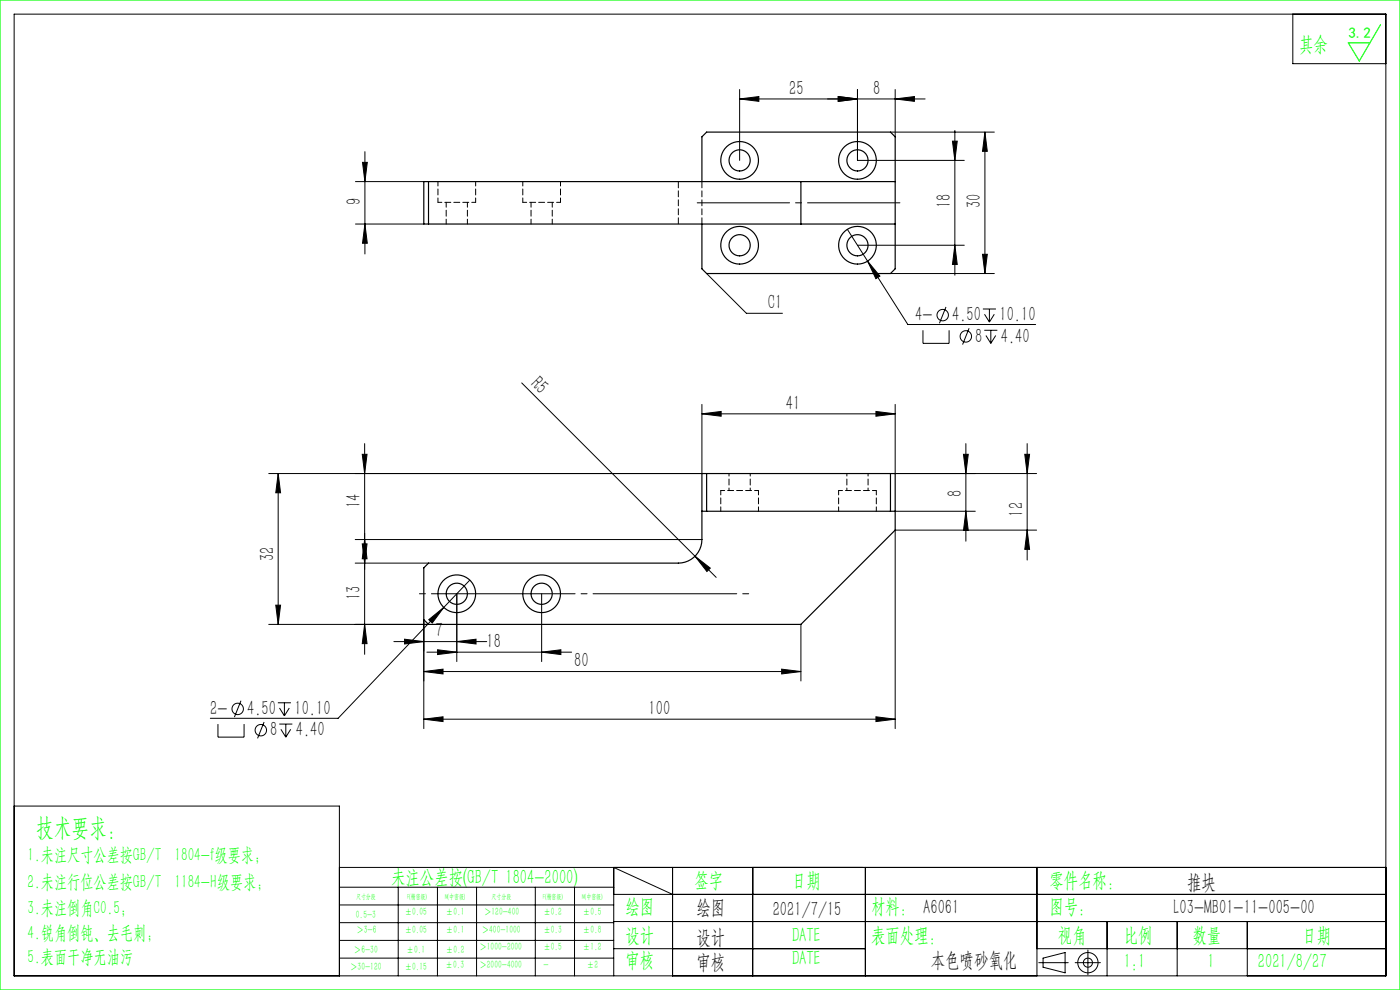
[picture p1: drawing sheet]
<svg xmlns="http://www.w3.org/2000/svg" width="297mm" height="210mm" viewBox="0 0 297 210" stroke-linecap="round" stroke-linejoin="round" font-family="sans-serif">
<g fill="none" stroke="#000" stroke-width=".21">
<path d="M3 3h291v204h-291zM156.9 19v15M181.9 19v15h22.7M189.9 19v10M274.3 3v10.5h19.7M75.4 38.5h14.5M76.9 34.4h1l-.5 4.1zM77.4 32.2v21.7M156.9 21l4.1-.5v1zM156.9 21h39.4M177.8 20.5l4.1 .5-4.1 .5zM188.9 28h22"/>
<path d="M189.9 21l4.1-.5v1zM202.1 29.9h1l-.5 4.1zM202.6 27.7v30.7M208.9 28v30M208.9 28l.5 4.1h-1zM75.4 47.5h14.5M77.4 47.5l.5 4.1h-1zM149.9 58l8.4 8.5h7.7M179.8 48.6l12.8 20.2h27.1M181.9 52h22.7M184.1 55.4l2.6 3.2-.9 .5zM188.9 58h22"/>
<path d="M202.6 52l.5 4.1h-1zM208.4 53.9h1l-.5 4.1zM195.8 70.1v2.7h5.5v-2.7M200.7 65.1l-1.4 3.5M205.6 69.6l-1.4 3.5M208.5 65.5h2.8M208.8 70.1h2.8M208.9 66.7l1 1.6M209.2 71.2l1 1.6M209.9 65.5v2.8M210.2 70.1v2.7M210.9 66.7l-1 1.6"/>
<path d="M211.2 71.2l-1 1.6M76.8 96.4h1.1l-.5 4zM77.4 94.1v44.7M110.7 81.2l41.2 41.3M148.9 87.8l4.1-.5v1zM148.9 85.8v14.6h-91.9M148.9 87.8h41M185.8 87.3l4.1 .5-4.1 .5zM189.9 85.8v14.6h30M204.4 96.4h1l-.5 4zM204.9 94.1v20.7M217.4 96.4h1l-.5 4z"/>
<path d="M217.9 94.1v24.7M59 100.4v32M59 100.4l.5 4.1h-1zM75.4 119.4h15.5M75.4 114.4h73.5M76.8 115.4h1.1l-.5 4zM77.4 114.4l.5 4.1h-1.1zM147.4 118l3.3 2.5-.7 .7zM189.9 108.4h17M204.9 108.4l.5 4.1h-1zM217.9 112.4l.5 4.1h-1zM219.9 112.4h-30v42.2"/>
<path d="M57 132.4h33.9M58.5 128.4h1l-.5 4zM77.4 132.4l.5 4.1h-1.1zM83.6 136.1h19.7M85.8 135.6l4.1 .5-4.1 .5zM89.9 131.4v23.2M90.6 138.3h30.7M91 131.4l3.1-2.6-2.4 3.3zM92.8 137.8l4.1 .5-4.1 .5zM96.9 136.1l4.1-.5v1zM96.9 125.9v14.4M99.7 123.1l-28 29.3h-27.1"/>
<path d="M114.9 138.3l4.1-.5v1zM114.9 125.9v14.4M169.9 132.4v12M46.2 153.6v2.8h5.6v-2.8M51.1 148.6l-1.4 3.5M56 153.2l-1.4 3.4M58.9 149.1h2.8M59.2 153.6h2.8M59.3 150.2l1 1.6M59.6 154.7l1 1.7M60.3 149.1v2.7M60.6 153.6v2.8"/>
<path d="M61.4 150.2l-1.1 1.6M61.7 154.7l-1.1 1.7M89.9 152.6l4.1-.6v1.1zM89.9 152.6h100M89.9 142.4l4.1-.5v1.1zM89.9 142.4h80M165.8 141.9l4.1 .5-4.1 .6zM185.8 152l4.1 .6-4.1 .5zM3 171h69v36M72 184h222M72 188.2h58.2M72 192h58.2"/>
<path d="M72 195.7h58.2M72 199.5h58.2M84.5 188.2v18.8M92.8 188.2v18.8M101.1 188.2v18.8M113.6 188.2v18.8M121.9 188.2v18.8M130.2 189.7h163.8M130.2 195.5h163.8M142.7 189.7l-12.5-5.7v23M142.7 184v23M159.7 184v23"/>
<path d="M183.6 184v23M220 184v23M234.9 195.5v11.5M249.7 195.5v11.5M264.6 195.5v11.5M72 203.2h58.2M130.2 201.2h53.4M220 201.2h74M220.4 204.2h6.2M221.3 203.2l4.7-1.1v4.3l-4.7-1.2zM228.1 204.2h5.3M230.8 201.5v5.3"/>
<circle cx="200" cy="66.8" r="1.21"/>
<circle cx="204.9" cy="71.4" r="1.21"/>
<circle cx="50.4" cy="150.4" r="1.21"/>
<circle cx="55.3" cy="154.9" r="1.21"/>
<circle cx="230.8" cy="204.2" r="2.15"/>
<circle cx="230.8" cy="204.2" r=".96"/>
</g>
<path d="M190.9 43h-43" fill="none" stroke="#000" stroke-width=".21" stroke-dasharray="30.5 1.3 1.3 1.3" stroke-dashoffset="10.9"/>
<path d="M158.9 125.9h-70" fill="none" stroke="#000" stroke-width=".21" stroke-dasharray="30.5 1.3 1.3 1.3" stroke-dashoffset="-2.6"/>
<path d="M0 0h297v210h-297zM292.9 5.2l-4.5 7.7-2.4-3.8h4.6" fill="none" stroke="#0f0" stroke-width=".25"/>
<g fill="#000">
<path d="M147.4 118l3.3 2.5-.7 .7z"/>
<path d="M156.9 21l4.1-.5v1zM177.8 20.5l4.1 .5-4.1 .5z"/>
<path d="M177.8 20.5l4.1 .5-4.1 .5zM189.9 21l4.1-.5v1zM184.1 55.4l1.7 3.7 .9-.5zM91 131.4l.7 .7 2.4-3.3z"/>
<path d="M208.9 28l.5 4.1h-1zM208.4 53.9h1l-.5 4.1zM202.1 29.9h1l-.5 4.1zM202.6 52l.5 4.1h-1z"/>
<path d="M77.4 47.5l.5 4.1h-1zM76.9 34.4h1l-.5 4.1zM77.4 114.4l.5 4.1h-1.1zM76.8 96.4h1.1l-.5 4z"/>
<path d="M148.9 87.8l4.1-.5v1zM185.8 87.3l4.1 .5-4.1 .5z"/>
<path d="M76.8 115.4h1.1l-.5 4zM77.4 132.4l.5 4.1h-1.1zM59 100.4l.5 4.1h-1zM58.5 128.4h1l-.5 4z"/>
<path d="M204.4 96.4h1l-.5 4zM204.9 108.4l.5 4.1h-1zM217.4 96.4h1l-.5 4zM217.9 112.4l.5 4.1h-1z"/>
<path d="M92.8 137.8l4.1 .5-4.1 .5zM114.9 138.3l4.1-.5v1z"/>
<path d="M96.9 136.1l4.1-.5v1zM85.8 135.6l4.1 .5-4.1 .5z"/>
<path d="M89.9 142.4l4.1-.5v1.1zM165.8 141.9l4.1 .5-4.1 .6z"/>
<path d="M185.8 152l4.1 .6-4.1 .5zM89.9 152.6l4.1-.6v1.1z"/>
</g>
<g fill="none" stroke="#000" stroke-width=".25">
<path d="M90.9 38.5v9M148.9 38.5v-9.5l1-1h39l1 1v28l-1 1h-39l-1-1v-9.5M169.9 38.5v9M189.9 38.5h-100v9h100M90.9 119.4h53a5 5 0 0 0 5-5v-14h41v12l-20 20h-79l-1-1v-11zM148.9 108.4h41M149.9 100.4v8M188.9 100.4v8"/>
<circle cx="156.9" cy="34" r="2.25"/>
<circle cx="156.9" cy="34" r="4"/>
<circle cx="181.9" cy="34" r="2.25"/>
<circle cx="181.9" cy="34" r="4"/>
<circle cx="156.9" cy="52" r="4"/>
<circle cx="156.9" cy="52" r="2.25"/>
<circle cx="181.9" cy="52" r="4"/>
<circle cx="181.9" cy="52" r="2.25"/>
<circle cx="96.9" cy="125.9" r="4"/>
<circle cx="96.9" cy="125.9" r="2.25"/>
<circle cx="114.9" cy="125.9" r="2.25"/>
<circle cx="114.9" cy="125.9" r="4"/>
</g>
<path d="M92.9 42.9h8M110.9 42.9h8M160.9 104h-8M185.9 104h-8" fill="none" stroke="#000" stroke-width=".21" stroke-dasharray="1.3 .6" stroke-dashoffset=".4"/>
<path d="M143.9 38.5v9M148.9 47.5v-9" fill="none" stroke="#000" stroke-width=".21" stroke-dasharray="1.3 .6" stroke-dashoffset="-.1"/>
<path d="M92.9 38.5v4.4M110.9 38.5v4.4M100.9 42.9v-4.4M118.9 42.9v-4.4M152.9 104v4.4M160.9 108.4v-4.4M177.9 104v4.4M185.9 108.4v-4.4" fill="none" stroke="#000" stroke-width=".21" stroke-dasharray="1.3 .6" stroke-dashoffset=".3"/>
<path d="M94.7 42.9v4.6M99.2 47.5v-4.6M112.7 42.9v4.6M117.2 47.5v-4.6" fill="none" stroke="#000" stroke-width=".21" stroke-dasharray="1.3 .6" stroke-dashoffset=".2"/>
<path d="M154.7 100.4v3.6M159.2 104v-3.6M179.7 100.4v3.6M184.2 104v-3.6" fill="none" stroke="#000" stroke-width=".21" stroke-dasharray="1.3 .6" stroke-dashoffset=".7"/>
<text font-size="5.4" fill="#0f0" x="7.7" y="177.2">技术要求：</text>
<g font-size="4.4" fill="#0f0">
<text x="275.6" y="10.8">其余</text>
<text x="83" y="187.5">未注公差按(GB/T 1804-2000)</text>
<text x="147.3" y="188">签字</text>
<text x="168" y="188">日期</text>
<text x="222.6" y="188">零件名称：</text>
<text x="132.7" y="193.6">绘图</text>
<text x="184.8" y="193.6">材料： A6061</text>
<text x="222.6" y="193.6">图号：</text>
<text x="132.7" y="199.8">设计</text>
<text x="168" y="199.8">DATE</text>
<text x="184.8" y="199.8">表面处理：</text>
<text x="224.4" y="199.8">视角</text>
<text x="238.4" y="199.8">比例</text>
<text x="253" y="199.8">数量</text>
<text x="276.3" y="199.8">日期</text>
<text x="132.7" y="205.1">审核</text>
<text x="168" y="204.6">DATE</text>
<text x="238.4" y="205.3">1:1</text>
<text x="256.2" y="205.3">1</text>
<text x="266.9" y="205.3">2021/8/27</text>
</g>
<g font-size="4.4">
<text x="167.4" y="20.1">25</text>
<text x="185.2" y="20.1">8</text>
<text x="76.5" y="43.4" transform="rotate(-90 76.5 43.4)">9</text>
<text x="201.7" y="44.2" transform="rotate(-90 201.7 44.2)">18</text>
<text x="208.1" y="44.2" transform="rotate(-90 208.1 44.2)">30</text>
<text x="162.9" y="65.6">C1</text>
<text x="194.2" y="68.2">4-</text>
<text x="202" y="68.2">4.50</text>
<text x="212" y="68.2">10.10</text>
<text x="206.9" y="72.7">8</text>
<text x="212.3" y="72.7">4.40</text>
<text x="112.4" y="81.7" transform="rotate(45 112.4 81.7)">R5</text>
<text x="166.7" y="86.9">41</text>
<text x="76.5" y="107.7" transform="rotate(-90 76.5 107.7)">14</text>
<text x="204" y="105.4" transform="rotate(-90 204 105.4)">8</text>
<text x="217" y="109.6" transform="rotate(-90 217 109.6)">12</text>
<text x="58.1" y="119.1" transform="rotate(-90 58.1 119.1)">32</text>
<text x="76.5" y="127.3" transform="rotate(-90 76.5 127.3)">13</text>
<text x="92.4" y="135.2">7</text>
<text x="103.2" y="137.5">18</text>
<text x="121.8" y="141.6">80</text>
<text x="44.6" y="151.7">2-</text>
<text x="52.4" y="151.7">4.50</text>
<text x="62.5" y="151.7">10.10</text>
<text x="137.6" y="151.7">100</text>
<text x="57.3" y="156.2">8</text>
<text x="62.8" y="156.2">4.40</text>
<text x="251.8" y="188.6">推块</text>
<text x="147.8" y="194">绘图</text>
<text x="163.9" y="194.3">2021/7/15</text>
<text x="249" y="194">L03-MB01-11-005-00</text>
<text x="147.8" y="200.2">设计</text>
<text x="147.8" y="205.5">审核</text>
<text x="197.5" y="205">本色喷砂氧化</text>
</g>
<g font-size="4" fill="#0f0">
<text x="5.9" y="182.6">1.未注尺寸公差按GB/T 1804-f级要求；</text>
<text x="5.9" y="188.4">2.未注行位公差按GB/T 1184-H级要求；</text>
<text x="5.9" y="193.9">3.未注倒角C0.5；</text>
<text x="5.9" y="199.2">4.锐角倒钝、去毛刺；</text>
<text x="5.9" y="204.2">5.表面干净无油污</text>
</g>
<text font-size="3.2" fill="#0f0" x="286.1" y="8">3.2</text>
<g font-size="2.3" fill="#0f0">
<text x="75.5" y="194.7">0.5-3</text>
<text x="75.6" y="198">＞3-6</text>
<text x="85.9" y="194.2">±0.05</text>
<text x="85.9" y="198">±0.05</text>
<text x="94.6" y="194.2">±0.1</text>
<text x="94.6" y="198">±0.1</text>
<text x="102.2" y="198">＞400-1000</text>
<text x="102.7" y="194.2">＞120-400</text>
<text x="115.3" y="194.2">±0.2</text>
<text x="115.3" y="198">±0.3</text>
<text x="123.7" y="194.2">±0.5</text>
<text x="123.7" y="198">±0.8</text>
<text x="75.1" y="202.2">＞6-30</text>
<text x="86.3" y="202.2">±0.1</text>
<text x="94.6" y="202.2">±0.2</text>
<text x="101.7" y="201.6">＞1000-2000</text>
<text x="115.3" y="201.6">±0.5</text>
<text x="123.7" y="201.6">±1.2</text>
<text x="74.3" y="205.8">＞30-120</text>
<text x="85.9" y="205.8">±0.15</text>
<text x="94.5" y="205.4">±0.3</text>
<text x="101.7" y="205.4">＞2000-4000</text>
<text x="115.3" y="205.4">-</text>
<text x="124.5" y="205.4">±2</text>
</g>
<g font-size="1.5" fill="#0f0">
<text x="75.5" y="190.6">尺寸分段</text>
<text x="86.4" y="190.6">F(精密级)</text>
<text x="94.4" y="190.6">M(中密级)</text>
<text x="104.3" y="190.6">尺寸分段</text>
<text x="115.2" y="190.6">F(精密级)</text>
<text x="123.5" y="190.6">M(中密级)</text>
</g>
</svg>
